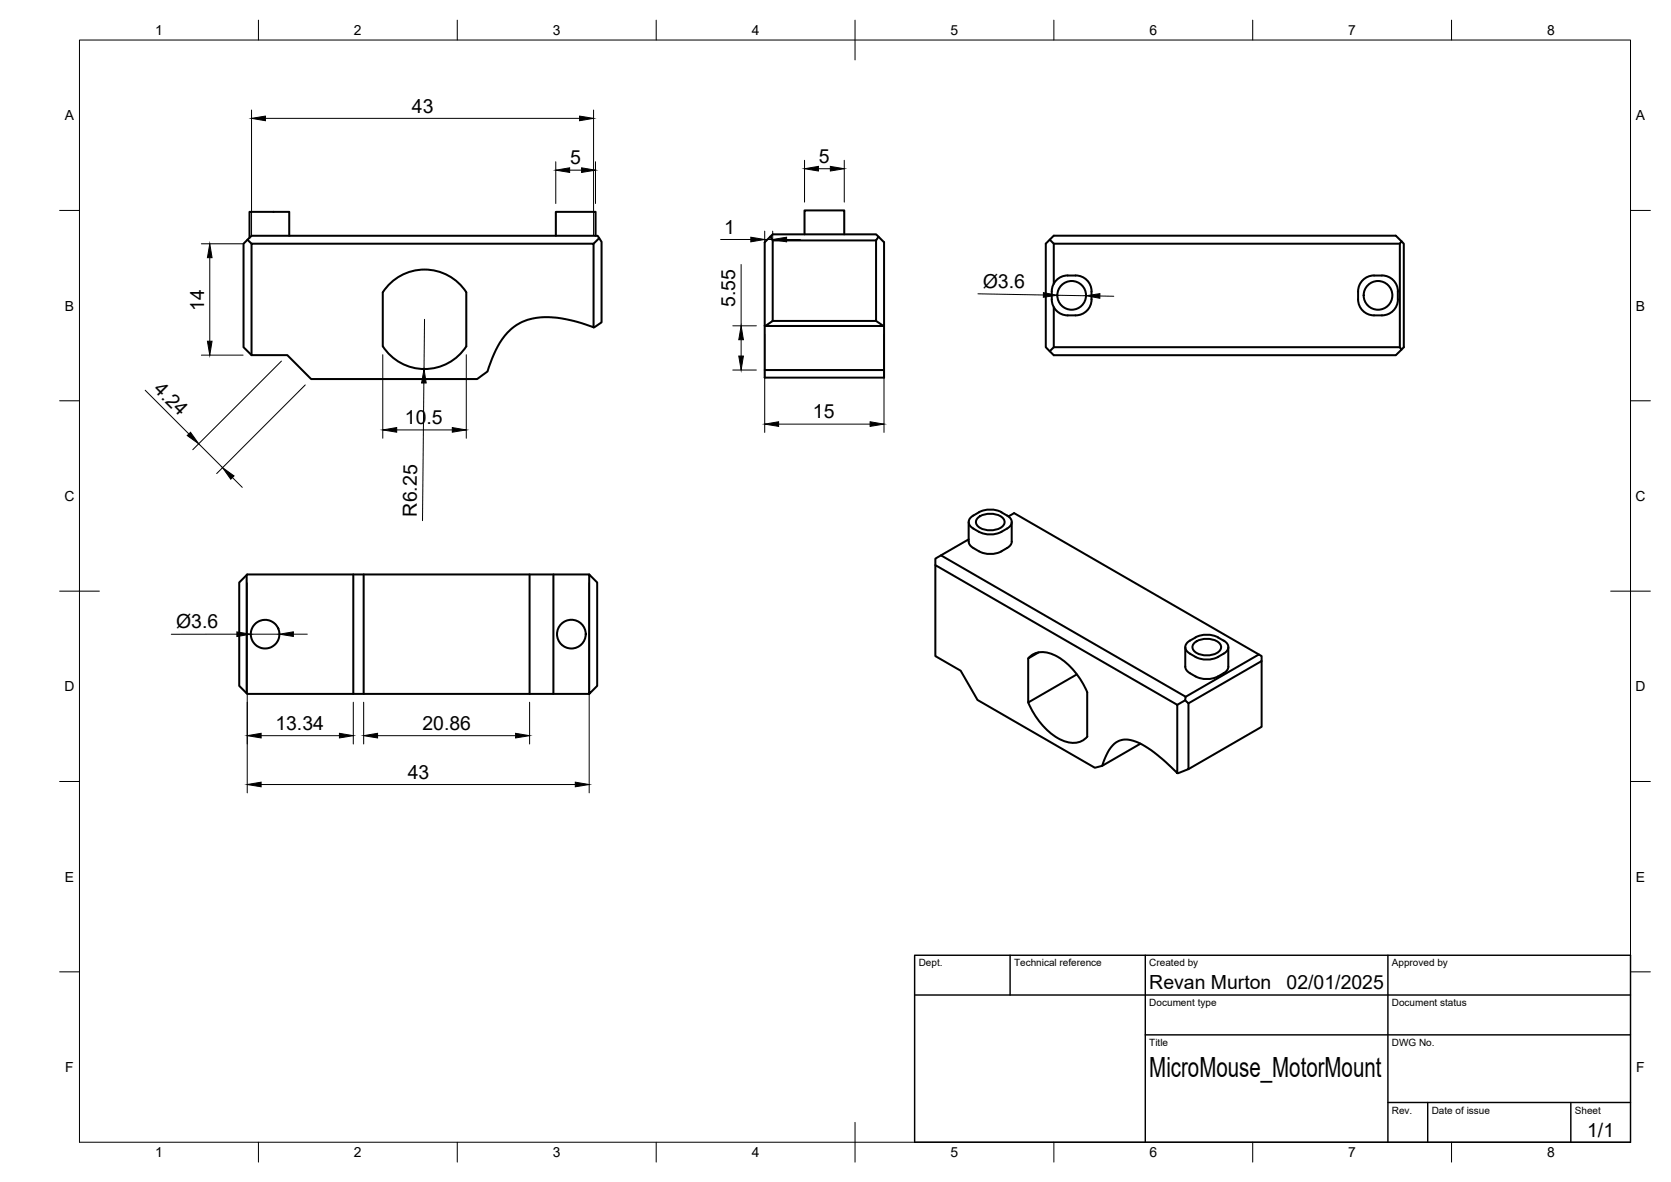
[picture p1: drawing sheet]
<svg xmlns="http://www.w3.org/2000/svg" width="420mm" height="297mm" viewBox="0 0 420 297" stroke-linecap="round" stroke-linejoin="round" font-family="sans-serif">
<!-- layer: Visible -->
<g fill="none" stroke="#000" stroke-width=".51">
<path d="M72.7 59.3v-6.1h-10v6.5M139.8 59.3v-6.1h10v6.1M150.7 59.8l-1.5 1.4M193.7 59.5l-1.4 1.4v21M202.3 58.9v-6h10v6M220.9 59.5l1.4 1.4v34h-30v-13M62.2 60.2l-1 1v26.1l2 1.9M63.2 61.2h86v21a28.3 28.3 0 0 0-15.4-2.1 12.9 12.9 0 0 0-9.1 7.9l-2.1 5.4-2.6 1.9h-41.8l-6-6.1h-9zM63.2 61.2l-1-1 1-.9h87.1l1 1.5v20.2l-2.1 1.2M194.3 60.4h26l.6-.9-.6-.6h-26l-.6 .6 .6 .9v20.3l-2 1.2M220.3 60.4v20.3h-26M263.9 60.2l-.9 1v26.1l.9 1"/>
<path d="M265 61.2v10.1M265 77.2v10.1M268.5 69.2h1.9M268.5 69.2a4 4 0 0 0-4 4 5.5 5.5 0 0 0 1.1 4.9 4 4 0 0 0 2.9 1.2h1.9M270.5 69.2a4 4 0 0 1 4 4 5.6 5.6 0 0 1-1.2 4.9 4 4 0 0 1-2.8 1.2M345.5 69.2h2M345.5 69.2a4 4 0 0 0-4 4 5.5 5.5 0 0 0 1.2 4.9 6 6 0 0 0 5.6 1.1 4 4 0 0 0 3.2-4M347.5 69.2a4 4 0 0 1 4 4M351.5 73.2v2.1M352.4 60.6l-1.4-1.4h-86l-1.1 1 1.1 1h87M96.2 87l.1-13.5a12.5 12.5 0 0 1 21 0l-.1 13.5M117.3 87a12.5 12.5 0 0 1-21 0"/>
<path d="M192.3 93h30M192.4 81.9h29.7M220.3 80.7l2 1.2M352 87.3v-26.1l.4-.6 .6 .6v26.1l-2 2h-86l-1.1-1 1.1-1h87l.4 .6M243.6 131.2v5.2a6.2 6.2 0 0 0 5.4 2.8 7.5 7.5 0 0 0 5.2-2.4l.2-.7v-4.9M243.6 135.5l-7 4.1M244.2 130a6.9 6.9 0 0 1 10 .4 1.67 1.67 0 0 1-1 2.4 6.9 6.9 0 0 1-9.4-.9 1.51 1.51 0 0 1 .4-1.9zM245.9 130.1a5 5 0 0 1 6.5 .4 1.75 1.75 0 0 1-1.4 2.4 5 5 0 0 1-5.4-1 1.36 1.36 0 0 1 .3-1.8zM253.6 129.8l1.4-.8 61.5 35.5M62 144.5v29.7M88.8 144.4v30M91.4 144.4v30"/>
<path d="M133.2 144.4v30M139.1 144.4v30M148.1 144.4h-85.9l-2 2v26l2 2h85.9l2.1-2v-26l-2.1-2v30M235.2 142l60.8 35.1v17.2l-2.9-2.8a20.2 20.2 0 0 0-9.4-5.6h-.4a4.8 4.8 0 0 0-4.7 3l-1.5 3.6-1.8 .4-29.5-17-4.2-7.3-6.4-3.7zM235.2 142v-1.6l1.4-.8 61.5 35.5-.1 .9 .8 .7v16.6l-2.8 1M258.5 165.5a5.2 5.2 0 0 1 6.5-.9 18.3 18.3 0 0 1 8.4 9.4M261.2 163.9l-2.7 1.6v11l12.2-7M273.4 174v11.1a5.2 5.2 0 0 1-6.4 .9 18.3 18.3 0 0 1-8.5-9.5M298 176l-2 1.1M298 162.6l.1 5.3a6.1 6.1 0 0 0 5.3 2.8 7.6 7.6 0 0 0 5.3-2.5l.2-.7-.1-4.9M298.1 175.1l18.4-10.6 .7 .4v1.2l-18.4 10.6M298.6 161.4a7 7 0 0 1 10 .5 1.67 1.67 0 0 1-.9 2.4 6.8 6.8 0 0 1-9.5-.9 1.51 1.51 0 0 1 .4-2z"/>
<path d="M300.4 161.5a5 5 0 0 1 6.4 .4 1.75 1.75 0 0 1-1.4 2.5 5 5 0 0 1-5.4-1.1 1.36 1.36 0 0 1 .4-1.8zM317.2 166.1v16.6l-18.4 10.6M286.8 186.9l-9.7 5.6"/>
<circle cx="269.5" cy="74.2" r="3.6"/>
<circle cx="346.5" cy="74.2" r="3.6"/>
<circle cx="66.7" cy="159.4" r="3.6"/>
<circle cx="143.7" cy="159.4" r="3.6"/>
</g>
<!-- layer: BORDER -->
<g fill="none" stroke="#000" stroke-width=".25">
<path d="M20 10.1h390v276.9h-390zM65 5.1v5M115 5.1v5M165 5.1v5M215 5.1v10M265 5.1v5M315 5.1v5M365 5.1v5M15 52.9h5M410 52.9h5M15 100.7h5M410 100.7h5"/>
<path d="M15 148.6h10M405 148.6h10M15 196.4h5M410 196.4h5M15 244.2h5M410 244.2h5M65 287v5M115 287v5M165 287v5M215 282.1v9.9M265 287v5M315 287v5"/>
<path d="M365 287v5"/>
</g>
<!-- layer: TITLEBLOCK -->
<path d="M230 240.1h180v46.9h-180zM230 250h180M254 240.1v9.9M288 240.1v46.9M349 240.1v46.9M288 260.1h122M349 277.1h61M359 277.1v9.9M395 277.1v9.9" fill="none" stroke="#000" stroke-width=".36"/>
<!-- layer: FD_Dimensions -->
<g fill="none" stroke="#000" stroke-width=".25">
<path d="M63.2 27.7v31.4M66.7 29.7h79M149.2 27.7v31.4M139.7 40.6v10.5M143.2 42.8h3M149.7 40.6v10.5M192.3 58.1v2.9M194.3 58.1v2.9M202.3 40.3v10.5M205.8 42.4h3M212.3 40.3v10.5M50.6 61.3h10.5"/>
<path d="M52.7 64.8v21M181.2 60.2h7.6M186.4 66.5v15.4M192.3 60.2h2M197.8 60.2h3.5M245.9 73.8l16.5 .3M265.9 74.2l7.1 .1M276.6 74.4l3.5 .1M36.5 98.1l11 11M50.6 89.2h10.5M70.8 90.7l-22.3 22.3M76.8 96.7l-22.3 22.3"/>
<path d="M96.2 89.1v21M106.6 96.3l-.4 34.5M106.7 80.2l-.1 12.6M117.2 89.1v21M184.3 93h5.9M184.3 81.9h5.9M186.4 85.4v4.1M192.3 84v24.7M222.3 84v24.7M50 111.5l6 6M99.7 108h14M195.8 106.6h23"/>
<path d="M58.4 120l2.5 2.5M59.6 159.4h-16.5M62.2 146.5v52.7M63.1 159.4h7.2M73.8 159.4h3.5M148.1 146.5v52.7M88.8 176.5v10.5M91.4 176.5v10.5M133.2 176.5v10.5M65.7 197.2h79M65.7 184.9h19.6M94.9 184.9h34.7"/>
</g>
<g fill="#000" stroke="#000" stroke-width=".25">
<path d="M63.2 29.7l3.5-.5v1.1zM145.7 29.2l3.5 .5-3.5 .6zM139.7 42.8l3.5-.6v1.1zM146.2 42.2l3.5 .6-3.5 .5zM188.8 59.6l3.5 .6-3.5 .6zM194.3 60.2l3.5-.6v1.2zM202.3 42.4l3.5-.6v1.2zM208.8 41.8l3.5 .6-3.5 .6zM52.7 61.3l.6 3.5h-1.1zM262.4 73.5l3.5 .7-3.6 .5zM273 74.3l3.6-.5-.1 1.2zM52.2 85.8h1.1l-.6 3.4z"/>
<path d="M106.6 92.8l.6 3.5h-1.2zM185.8 89.5h1.1l-.5 3.5zM186.4 81.9l.5 3.5h-1.1zM47.9 108.6l2.1 2.9-2.9-2zM56 117.5l2.8 2.1-.8 .8zM96.2 108l3.5-.6v1.2zM113.7 107.4l3.5 .6-3.5 .6zM192.3 106.6l3.5-.6v1.2zM218.8 106l3.5 .6-3.5 .6zM59.6 158.8l3.5 .6-3.5 .6zM70.3 159.4l3.5-.6v1.1zM62.2 197.2l3.5-.6v1.1z"/>
<path d="M62.2 184.9l3.5-.6v1.1zM85.3 184.3l3.5 .6-3.5 .5zM91.4 184.9l3.5-.6v1.1zM129.6 184.3l3.6 .6-3.6 .5zM144.7 196.6l3.4 .6-3.4 .5z"/>
</g>
<text font-size="7" x="289" y="270.6">MicroMouse_MotorMount</text>
<g font-size="4.9">
<text x="103.6" y="28.3">43</text>
<text x="143.4" y="41.3">5</text>
<text x="205.9" y="40.9">5</text>
<text x="182.1" y="58.8">1</text>
<text x="184.9" y="77.2" transform="rotate(-90 184.9 77.2)">5.55</text>
<text x="247.1" y="72.3" transform="rotate(1 247.1 72.3)">Ø3.6</text>
<text x="51.4" y="78.1" transform="rotate(-90 51.4 78.1)">14</text>
<text x="38.5" y="98" transform="rotate(45 38.5 98)">4.24</text>
<text x="101.8" y="106.6">10.5</text>
<text x="204.4" y="105.1">15</text>
<text x="104.8" y="129.8" transform="rotate(-89 104.8 129.8)">R6.25</text>
<text x="44.3" y="157.8">Ø3.6</text>
<text x="69.2" y="183.4">13.34</text>
<text x="106.2" y="183.4">20.86</text>
<text x="102.5" y="195.7">43</text>
<text x="289" y="248.5">Revan Murton</text>
<text x="323.5" y="248.5">02/01/2025</text>
<text x="399.1" y="285.7">1/1</text>
</g>
<g font-size="3.5">
<text x="39" y="8.8">1</text>
<text x="89" y="8.8">2</text>
<text x="139" y="8.8">3</text>
<text x="189" y="8.8">4</text>
<text x="239" y="8.8">5</text>
<text x="289" y="8.8">6</text>
<text x="339" y="8.8">7</text>
<text x="389" y="8.8">8</text>
<text x="16.3" y="30.2">A</text>
<text x="411.3" y="30.2">A</text>
<text x="16.3" y="78">B</text>
<text x="411.3" y="78">B</text>
<text x="16.2" y="125.9">C</text>
<text x="411.2" y="125.9">C</text>
<text x="16.2" y="173.7">D</text>
<text x="411.2" y="173.7">D</text>
<text x="16.3" y="221.6">E</text>
<text x="411.3" y="221.6">E</text>
<text x="16.4" y="269.4">F</text>
<text x="411.4" y="269.4">F</text>
<text x="39" y="290.8">1</text>
<text x="89" y="290.8">2</text>
<text x="139" y="290.8">3</text>
<text x="189" y="290.8">4</text>
<text x="239" y="290.8">5</text>
<text x="289" y="290.8">6</text>
<text x="339" y="290.8">7</text>
<text x="389" y="290.8">8</text>
</g>
<g font-size="2.5">
<text x="231" y="242.9">Dept.</text>
<text x="255" y="242.9">Technical reference</text>
<text x="289" y="242.9">Created by</text>
<text x="350" y="242.9">Approved by</text>
<text x="289" y="252.8">Document type</text>
<text x="350" y="252.8">Document status</text>
<text x="289" y="262.9">Title</text>
<text x="350" y="262.9">DWG No.</text>
<text x="350" y="279.9">Rev.</text>
<text x="360" y="279.9">Date of issue</text>
<text x="396" y="279.9">Sheet</text>
</g>
</svg>
